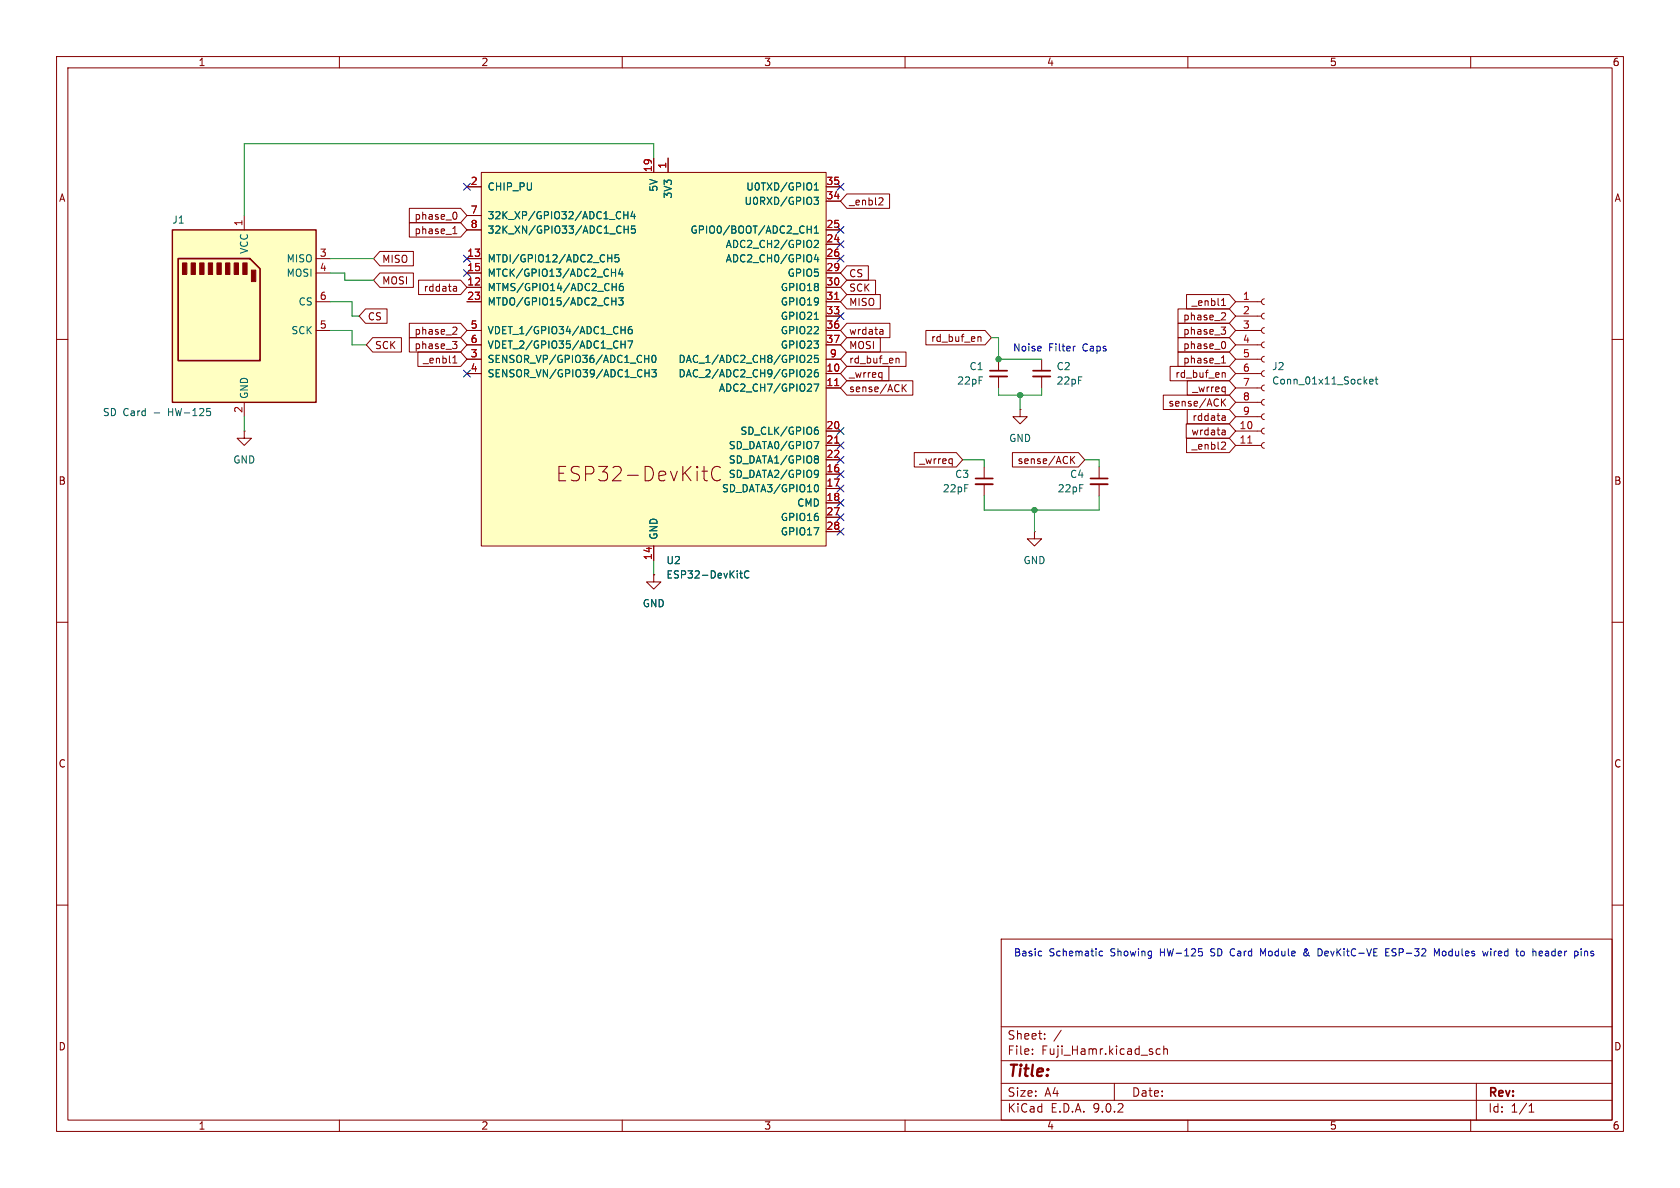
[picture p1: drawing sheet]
(kicad_sch
 (version 20250114)
 (generator "eeschema")
 (generator_version "9.0")
 (paper "A4")
 (lib_symbols
  (symbol "Connector:Conn_01x11_Socket"
   (pin_names
    (offset 1.016) (hide yes)) (exclude_from_sim no) (in_bom yes) (on_board yes)
   (property "Reference" "J" (at 0 15.24 0) (effects (font (size 1.27 1.27))))
   (property "Value" "Conn_01x11_Socket" (at 0 -15.24 0) (effects (font (size 1.27 1.27))))
   (property "Footprint" "" (at 0 0 0) (effects (font (size 1.27 1.27)) (hide yes)))
   (property "Datasheet" "~" (at 0 0 0) (effects (font (size 1.27 1.27)) (hide yes)))
   (property "Description" "Generic connector, single row, 01x11, script generated" (at 0 0 0) (effects (font (size 1.27 1.27)) (hide yes)))
   (property "ki_locked" "" (at 0 0 0) (effects (font (size 1.27 1.27))))
   (symbol "Conn_01x11_Socket_1_1"
    (polyline (pts (xy -1.27 12.7) (xy -0.508 12.7)) (stroke (width 0.1524) (type default)) (fill (type none)))
    (polyline (pts (xy -1.27 10.16) (xy -0.508 10.16)) (stroke (width 0.1524) (type default)) (fill (type none)))
    (polyline (pts (xy -1.27 7.62) (xy -0.508 7.62)) (stroke (width 0.1524) (type default)) (fill (type none)))
    (polyline (pts (xy -1.27 5.08) (xy -0.508 5.08)) (stroke (width 0.1524) (type default)) (fill (type none)))
    (polyline (pts (xy -1.27 2.54) (xy -0.508 2.54)) (stroke (width 0.1524) (type default)) (fill (type none)))
    (polyline (pts (xy -1.27 0) (xy -0.508 0)) (stroke (width 0.1524) (type default)) (fill (type none)))
    (polyline (pts (xy -1.27 -2.54) (xy -0.508 -2.54)) (stroke (width 0.1524) (type default)) (fill (type none)))
    (polyline (pts (xy -1.27 -5.08) (xy -0.508 -5.08)) (stroke (width 0.1524) (type default)) (fill (type none)))
    (polyline (pts (xy -1.27 -7.62) (xy -0.508 -7.62)) (stroke (width 0.1524) (type default)) (fill (type none)))
    (polyline (pts (xy -1.27 -10.16) (xy -0.508 -10.16)) (stroke (width 0.1524) (type default)) (fill (type none)))
    (polyline (pts (xy -1.27 -12.7) (xy -0.508 -12.7)) (stroke (width 0.1524) (type default)) (fill (type none)))
    (arc (start 0 12.192) (mid -0.5058 12.7) (end 0 13.208) (stroke (width 0.1524) (type default)) (fill (type none)))
    (arc (start 0 9.652) (mid -0.5058 10.16) (end 0 10.668) (stroke (width 0.1524) (type default)) (fill (type none)))
    (arc (start 0 7.112) (mid -0.5058 7.62) (end 0 8.128) (stroke (width 0.1524) (type default)) (fill (type none)))
    (arc (start 0 4.572) (mid -0.5058 5.08) (end 0 5.588) (stroke (width 0.1524) (type default)) (fill (type none)))
    (arc (start 0 2.032) (mid -0.5058 2.54) (end 0 3.048) (stroke (width 0.1524) (type default)) (fill (type none)))
    (arc (start 0 -0.508) (mid -0.5058 0) (end 0 0.508) (stroke (width 0.1524) (type default)) (fill (type none)))
    (arc (start 0 -3.048) (mid -0.5058 -2.54) (end 0 -2.032) (stroke (width 0.1524) (type default)) (fill (type none)))
    (arc (start 0 -5.588) (mid -0.5058 -5.08) (end 0 -4.572) (stroke (width 0.1524) (type default)) (fill (type none)))
    (arc (start 0 -8.128) (mid -0.5058 -7.62) (end 0 -7.112) (stroke (width 0.1524) (type default)) (fill (type none)))
    (arc (start 0 -10.668) (mid -0.5058 -10.16) (end 0 -9.652) (stroke (width 0.1524) (type default)) (fill (type none)))
    (arc (start 0 -13.208) (mid -0.5058 -12.7) (end 0 -12.192) (stroke (width 0.1524) (type default)) (fill (type none)))
    (pin passive line (at -5.08 12.7 0) (length 3.81) (name "Pin_1" (effects (font (size 1.27 1.27)))) (number "1" (effects (font (size 1.27 1.27)))))
    (pin passive line (at -5.08 10.16 0) (length 3.81) (name "Pin_2" (effects (font (size 1.27 1.27)))) (number "2" (effects (font (size 1.27 1.27)))))
    (pin passive line (at -5.08 7.62 0) (length 3.81) (name "Pin_3" (effects (font (size 1.27 1.27)))) (number "3" (effects (font (size 1.27 1.27)))))
    (pin passive line (at -5.08 5.08 0) (length 3.81) (name "Pin_4" (effects (font (size 1.27 1.27)))) (number "4" (effects (font (size 1.27 1.27)))))
    (pin passive line (at -5.08 2.54 0) (length 3.81) (name "Pin_5" (effects (font (size 1.27 1.27)))) (number "5" (effects (font (size 1.27 1.27)))))
    (pin passive line (at -5.08 0 0) (length 3.81) (name "Pin_6" (effects (font (size 1.27 1.27)))) (number "6" (effects (font (size 1.27 1.27)))))
    (pin passive line (at -5.08 -2.54 0) (length 3.81) (name "Pin_7" (effects (font (size 1.27 1.27)))) (number "7" (effects (font (size 1.27 1.27)))))
    (pin passive line (at -5.08 -5.08 0) (length 3.81) (name "Pin_8" (effects (font (size 1.27 1.27)))) (number "8" (effects (font (size 1.27 1.27)))))
    (pin passive line (at -5.08 -7.62 0) (length 3.81) (name "Pin_9" (effects (font (size 1.27 1.27)))) (number "9" (effects (font (size 1.27 1.27)))))
    (pin passive line (at -5.08 -10.16 0) (length 3.81) (name "Pin_10" (effects (font (size 1.27 1.27)))) (number "10" (effects (font (size 1.27 1.27)))))
    (pin passive line (at -5.08 -12.7 0) (length 3.81) (name "Pin_11" (effects (font (size 1.27 1.27)))) (number "11" (effects (font (size 1.27 1.27))))))
   (embedded_fonts no))
  (symbol "Connector:HW-125_SD_Card" (exclude_from_sim no) (in_bom yes) (on_board yes)
   (property "Reference" "J" (at -11.938 18.288 0) (effects (font (size 1.27 1.27))))
   (property "Value" "SD Card - HW-125" (at 0 -8.128 0) (effects (font (size 1.27 1.27))))
   (property "Footprint" "" (at 0 0 0) (effects (font (size 1.27 1.27)) (hide yes)))
   (property "Datasheet" "" (at 0 0 0) (effects (font (size 1.27 1.27)) (hide yes)))
   (property "Description" "" (at 0 0 0) (effects (font (size 1.27 1.27)) (hide yes)))
   (symbol "HW-125_SD_Card_0_1"
    (rectangle (start -2.032 9.398) (end -1.27 7.366) (stroke (width 0) (type default)) (fill (type outline)))
    (rectangle (start -0.508 10.668) (end 0.254 8.636) (stroke (width 0) (type default)) (fill (type outline)))
    (rectangle (start 1.016 10.668) (end 1.778 8.636) (stroke (width 0) (type default)) (fill (type outline)))
    (rectangle (start 2.54 10.668) (end 3.302 8.636) (stroke (width 0) (type default)) (fill (type outline)))
    (rectangle (start 4.064 10.668) (end 4.826 8.636) (stroke (width 0) (type default)) (fill (type outline)))
    (rectangle (start 5.588 10.668) (end 6.35 8.636) (stroke (width 0) (type default)) (fill (type outline)))
    (rectangle (start 7.112 10.668) (end 7.874 8.636) (stroke (width 0) (type default)) (fill (type outline)))
    (rectangle (start 8.636 10.668) (end 9.398 8.636) (stroke (width 0) (type default)) (fill (type outline)))
    (rectangle (start 10.16 10.668) (end 10.922 8.636) (stroke (width 0) (type default)) (fill (type outline))))
   (symbol "HW-125_SD_Card_1_1"
    (rectangle (start -12.7 16.51) (end 12.7 -13.97) (stroke (width 0.254) (type default)) (fill (type background)))
    (polyline (pts (xy -1.016 11.43) (xy 11.684 11.43) (xy 11.684 -6.604) (xy -2.794 -6.604) (xy -2.794 9.652) (xy -1.016 11.43)) (stroke (width 0.3) (type default)) (fill (type none)))
    (pin bidirectional line (at -15.24 11.43 0) (length 2.54) (name "MISO" (effects (font (size 1.27 1.27)))) (number "3" (effects (font (size 1.27 1.27)))))
    (pin bidirectional line (at -15.24 8.89 0) (length 2.54) (name "MOSI" (effects (font (size 1.27 1.27)))) (number "4" (effects (font (size 1.27 1.27)))))
    (pin bidirectional line (at -15.24 3.81 0) (length 2.54) (name "CS" (effects (font (size 1.27 1.27)))) (number "6" (effects (font (size 1.27 1.27)))))
    (pin input line (at -15.24 -1.27 0) (length 2.54) (name "SCK" (effects (font (size 1.27 1.27)))) (number "5" (effects (font (size 1.27 1.27)))))
    (pin power_in line (at 0 19.05 270) (length 2.54) (name "VCC" (effects (font (size 1.27 1.27)))) (number "1" (effects (font (size 1.27 1.27)))))
    (pin power_in line (at 0 -16.51 90) (length 2.54) (name "GND" (effects (font (size 1.27 1.27)))) (number "2" (effects (font (size 1.27 1.27))))))
   (embedded_fonts no))
  (symbol "Device:C_Small"
   (pin_numbers (hide yes))
   (pin_names
    (offset 0.254) (hide yes)) (exclude_from_sim no) (in_bom yes) (on_board yes)
   (property "Reference" "C" (at 0.254 1.778 0) (effects (font (size 1.27 1.27)) (justify left)))
   (property "Value" "C_Small" (at 0.254 -2.032 0) (effects (font (size 1.27 1.27)) (justify left)))
   (property "Footprint" "" (at 0 0 0) (effects (font (size 1.27 1.27)) (hide yes)))
   (property "Datasheet" "~" (at 0 0 0) (effects (font (size 1.27 1.27)) (hide yes)))
   (property "Description" "Unpolarized capacitor, small symbol" (at 0 0 0) (effects (font (size 1.27 1.27)) (hide yes)))
   (symbol "C_Small_0_1"
    (polyline (pts (xy -1.524 0.508) (xy 1.524 0.508)) (stroke (width 0.3048) (type default)) (fill (type none)))
    (polyline (pts (xy -1.524 -0.508) (xy 1.524 -0.508)) (stroke (width 0.3302) (type default)) (fill (type none))))
   (symbol "C_Small_1_1"
    (pin passive line (at 0 2.54 270) (length 2.032) (name "~" (effects (font (size 1.27 1.27)))) (number "1" (effects (font (size 1.27 1.27)))))
    (pin passive line (at 0 -2.54 90) (length 2.032) (name "~" (effects (font (size 1.27 1.27)))) (number "2" (effects (font (size 1.27 1.27))))))
   (embedded_fonts no))
  (symbol "PCM_Espressif:ESP32-DevKitC"
   (pin_names
    (offset 1.016)) (exclude_from_sim no) (in_bom yes) (on_board yes)
   (property "Reference" "U" (at -30.48 38.1 0) (effects (font (size 1.27 1.27)) (justify left)))
   (property "Value" "ESP32-DevKitC" (at -30.48 35.56 0) (effects (font (size 1.27 1.27)) (justify left)))
   (property "Footprint" "PCM_Espressif:ESP32-DevKitC" (at 0 -43.18 0) (effects (font (size 1.27 1.27)) (hide yes)))
   (property "Datasheet" "https://docs.espressif.com/projects/esp-idf/zh_CN/latest/esp32/hw-reference/esp32/get-started-devkitc.html" (at 0 -45.72 0) (effects (font (size 1.27 1.27)) (hide yes)))
   (property "Description" "Development Kit" (at 0 0 0) (effects (font (size 1.27 1.27)) (hide yes)))
   (symbol "ESP32-DevKitC_0_0"
    (text "ESP32-DevKitC" (at -2.54 -20.32 0) (effects (font (size 2.54 2.54))))
    (pin power_in line (at 0 35.56 270) (length 2.54) (name "5V" (effects (font (size 1.27 1.27)))) (number "19" (effects (font (size 1.27 1.27)))))
    (pin power_in line (at 0 -35.56 90) (length 2.54) (name "GND" (effects (font (size 1.27 1.27)))) (number "14" (effects (font (size 1.27 1.27))))))
   (symbol "ESP32-DevKitC_0_1"
    (rectangle (start -30.48 33.02) (end 30.48 -33.02) (stroke (width 0) (type default)) (fill (type background))))
   (symbol "ESP32-DevKitC_1_1"
    (pin input line (at -33.02 30.48 0) (length 2.54) (name "CHIP_PU" (effects (font (size 1.27 1.27)))) (number "2" (effects (font (size 1.27 1.27)))))
    (pin bidirectional line (at -33.02 25.4 0) (length 2.54) (name "32K_XP/GPIO32/ADC1_CH4" (effects (font (size 1.27 1.27)))) (number "7" (effects (font (size 1.27 1.27)))))
    (pin bidirectional line (at -33.02 22.86 0) (length 2.54) (name "32K_XN/GPIO33/ADC1_CH5" (effects (font (size 1.27 1.27)))) (number "8" (effects (font (size 1.27 1.27)))))
    (pin bidirectional line (at -33.02 17.78 0) (length 2.54) (name "MTDI/GPIO12/ADC2_CH5" (effects (font (size 1.27 1.27)))) (number "13" (effects (font (size 1.27 1.27)))))
    (pin bidirectional line (at -33.02 15.24 0) (length 2.54) (name "MTCK/GPIO13/ADC2_CH4" (effects (font (size 1.27 1.27)))) (number "15" (effects (font (size 1.27 1.27)))))
    (pin bidirectional line (at -33.02 12.7 0) (length 2.54) (name "MTMS/GPIO14/ADC2_CH6" (effects (font (size 1.27 1.27)))) (number "12" (effects (font (size 1.27 1.27)))))
    (pin bidirectional line (at -33.02 10.16 0) (length 2.54) (name "MTDO/GPIO15/ADC2_CH3" (effects (font (size 1.27 1.27)))) (number "23" (effects (font (size 1.27 1.27)))))
    (pin input line (at -33.02 5.08 0) (length 2.54) (name "VDET_1/GPIO34/ADC1_CH6" (effects (font (size 1.27 1.27)))) (number "5" (effects (font (size 1.27 1.27)))))
    (pin input line (at -33.02 2.54 0) (length 2.54) (name "VDET_2/GPIO35/ADC1_CH7" (effects (font (size 1.27 1.27)))) (number "6" (effects (font (size 1.27 1.27)))))
    (pin input line (at -33.02 0 0) (length 2.54) (name "SENSOR_VP/GPIO36/ADC1_CH0" (effects (font (size 1.27 1.27)))) (number "3" (effects (font (size 1.27 1.27)))))
    (pin input line (at -33.02 -2.54 0) (length 2.54) (name "SENSOR_VN/GPIO39/ADC1_CH3" (effects (font (size 1.27 1.27)))) (number "4" (effects (font (size 1.27 1.27)))))
    (pin passive line (at 0 -35.56 90) (length 2.54) (hide yes) (name "GND" (effects (font (size 1.27 1.27)))) (number "32" (effects (font (size 1.27 1.27)))))
    (pin passive line (at 0 -35.56 90) (length 2.54) (hide yes) (name "GND" (effects (font (size 1.27 1.27)))) (number "38" (effects (font (size 1.27 1.27)))))
    (pin power_in line (at 2.54 35.56 270) (length 2.54) (name "3V3" (effects (font (size 1.27 1.27)))) (number "1" (effects (font (size 1.27 1.27)))))
    (pin bidirectional line (at 33.02 30.48 180) (length 2.54) (name "U0TXD/GPIO1" (effects (font (size 1.27 1.27)))) (number "35" (effects (font (size 1.27 1.27)))))
    (pin bidirectional line (at 33.02 27.94 180) (length 2.54) (name "U0RXD/GPIO3" (effects (font (size 1.27 1.27)))) (number "34" (effects (font (size 1.27 1.27)))))
    (pin bidirectional line (at 33.02 22.86 180) (length 2.54) (name "GPIO0/BOOT/ADC2_CH1" (effects (font (size 1.27 1.27)))) (number "25" (effects (font (size 1.27 1.27)))))
    (pin bidirectional line (at 33.02 20.32 180) (length 2.54) (name "ADC2_CH2/GPIO2" (effects (font (size 1.27 1.27)))) (number "24" (effects (font (size 1.27 1.27)))))
    (pin bidirectional line (at 33.02 17.78 180) (length 2.54) (name "ADC2_CH0/GPIO4" (effects (font (size 1.27 1.27)))) (number "26" (effects (font (size 1.27 1.27)))))
    (pin bidirectional line (at 33.02 15.24 180) (length 2.54) (name "GPIO5" (effects (font (size 1.27 1.27)))) (number "29" (effects (font (size 1.27 1.27)))))
    (pin bidirectional line (at 33.02 12.7 180) (length 2.54) (name "GPIO18" (effects (font (size 1.27 1.27)))) (number "30" (effects (font (size 1.27 1.27)))))
    (pin bidirectional line (at 33.02 10.16 180) (length 2.54) (name "GPIO19" (effects (font (size 1.27 1.27)))) (number "31" (effects (font (size 1.27 1.27)))))
    (pin bidirectional line (at 33.02 7.62 180) (length 2.54) (name "GPIO21" (effects (font (size 1.27 1.27)))) (number "33" (effects (font (size 1.27 1.27)))))
    (pin bidirectional line (at 33.02 5.08 180) (length 2.54) (name "GPIO22" (effects (font (size 1.27 1.27)))) (number "36" (effects (font (size 1.27 1.27)))))
    (pin bidirectional line (at 33.02 2.54 180) (length 2.54) (name "GPIO23" (effects (font (size 1.27 1.27)))) (number "37" (effects (font (size 1.27 1.27)))))
    (pin bidirectional line (at 33.02 0 180) (length 2.54) (name "DAC_1/ADC2_CH8/GPIO25" (effects (font (size 1.27 1.27)))) (number "9" (effects (font (size 1.27 1.27)))))
    (pin bidirectional line (at 33.02 -2.54 180) (length 2.54) (name "DAC_2/ADC2_CH9/GPIO26" (effects (font (size 1.27 1.27)))) (number "10" (effects (font (size 1.27 1.27)))))
    (pin bidirectional line (at 33.02 -5.08 180) (length 2.54) (name "ADC2_CH7/GPIO27" (effects (font (size 1.27 1.27)))) (number "11" (effects (font (size 1.27 1.27)))))
    (pin bidirectional line (at 33.02 -12.7 180) (length 2.54) (name "SD_CLK/GPIO6" (effects (font (size 1.27 1.27)))) (number "20" (effects (font (size 1.27 1.27)))))
    (pin bidirectional line (at 33.02 -15.24 180) (length 2.54) (name "SD_DATA0/GPIO7" (effects (font (size 1.27 1.27)))) (number "21" (effects (font (size 1.27 1.27)))))
    (pin bidirectional line (at 33.02 -17.78 180) (length 2.54) (name "SD_DATA1/GPIO8" (effects (font (size 1.27 1.27)))) (number "22" (effects (font (size 1.27 1.27)))))
    (pin bidirectional line (at 33.02 -20.32 180) (length 2.54) (name "SD_DATA2/GPIO9" (effects (font (size 1.27 1.27)))) (number "16" (effects (font (size 1.27 1.27)))))
    (pin bidirectional line (at 33.02 -22.86 180) (length 2.54) (name "SD_DATA3/GPIO10" (effects (font (size 1.27 1.27)))) (number "17" (effects (font (size 1.27 1.27)))))
    (pin bidirectional line (at 33.02 -25.4 180) (length 2.54) (name "CMD" (effects (font (size 1.27 1.27)))) (number "18" (effects (font (size 1.27 1.27)))))
    (pin bidirectional line (at 33.02 -27.94 180) (length 2.54) (name "GPIO16" (effects (font (size 1.27 1.27)))) (number "27" (effects (font (size 1.27 1.27)))))
    (pin bidirectional line (at 33.02 -30.48 180) (length 2.54) (name "GPIO17" (effects (font (size 1.27 1.27)))) (number "28" (effects (font (size 1.27 1.27))))))
   (embedded_fonts no))
  (symbol "power:GND"
   (power)
   (pin_numbers (hide yes))
   (pin_names
    (offset 0) (hide yes)) (exclude_from_sim no) (in_bom yes) (on_board yes)
   (property "Reference" "#PWR" (at 0 -6.35 0) (effects (font (size 1.27 1.27)) (hide yes)))
   (property "Value" "GND" (at 0 -3.81 0) (effects (font (size 1.27 1.27))))
   (property "Footprint" "" (at 0 0 0) (effects (font (size 1.27 1.27)) (hide yes)))
   (property "Datasheet" "" (at 0 0 0) (effects (font (size 1.27 1.27)) (hide yes)))
   (property "Description" "Power symbol creates a global label with name \"GND\" , ground" (at 0 0 0) (effects (font (size 1.27 1.27)) (hide yes)))
   (symbol "GND_0_1"
    (polyline (pts (xy 0 0) (xy 0 -1.27) (xy 1.27 -1.27) (xy 0 -2.54) (xy -1.27 -1.27) (xy 0 -1.27)) (stroke (width 0) (type default)) (fill (type none))))
   (symbol "GND_1_1"
    (pin power_in line (at 0 0 270) (length 0) (name "~" (effects (font (size 1.27 1.27)))) (number "1" (effects (font (size 1.27 1.27))))))
   (embedded_fonts no)))
 (text "Noise Filter Caps"
  (exclude_from_sim no)
  (at 187.452 61.722 0)
  (effects (font (size 1.27 1.27))))
 (text "Basic Schematic Showing HW-125 SD Card Module & DevKitC-VE ESP-32 Modules wired to header pins"
  (exclude_from_sim no)
  (at 230.632 168.656 0)
  (effects (font (size 1.27 1.27))))
 (junction
  (at 176.53 63.5)
  (diameter 0)
  (color 0 0 0 0))
 (junction
  (at 180.34 69.85)
  (diameter 0)
  (color 0 0 0 0))
 (junction
  (at 182.88 90.17)
  (diameter 0)
  (color 0 0 0 0))
 (no_connect
  (at 148.59 55.88))
 (no_connect
  (at 148.59 81.28))
 (no_connect
  (at 148.59 33.02))
 (no_connect
  (at 148.59 43.18))
 (no_connect
  (at 82.55 45.72))
 (no_connect
  (at 148.59 78.74))
 (no_connect
  (at 82.55 48.26))
 (no_connect
  (at 148.59 45.72))
 (no_connect
  (at 148.59 76.2))
 (no_connect
  (at 148.59 93.98))
 (no_connect
  (at 148.59 88.9))
 (no_connect
  (at 148.59 86.36))
 (no_connect
  (at 148.59 40.64))
 (no_connect
  (at 148.59 83.82))
 (no_connect
  (at 82.55 66.04))
 (no_connect
  (at 148.59 91.44))
 (no_connect
  (at 82.55 33.02))
 (wire
  (pts (xy 62.23 55.88) (xy 62.23 53.34))
  (stroke (width 0) (type default)))
 (wire
  (pts (xy 115.57 99.06) (xy 115.57 101.6))
  (stroke (width 0) (type default)))
 (wire
  (pts (xy 180.34 69.85) (xy 184.15 69.85))
  (stroke (width 0) (type default)))
 (wire
  (pts (xy 60.96 48.26) (xy 60.96 49.53))
  (stroke (width 0) (type default)))
 (wire
  (pts (xy 43.18 25.4) (xy 115.57 25.4))
  (stroke (width 0) (type default)))
 (wire
  (pts (xy 180.34 69.85) (xy 180.34 72.39))
  (stroke (width 0) (type default)))
 (wire
  (pts (xy 62.23 53.34) (xy 58.42 53.34))
  (stroke (width 0) (type default)))
 (wire
  (pts (xy 58.42 48.26) (xy 60.96 48.26))
  (stroke (width 0) (type default)))
 (wire
  (pts (xy 173.99 81.28) (xy 173.99 82.55))
  (stroke (width 0) (type default)))
 (wire
  (pts (xy 176.53 68.58) (xy 176.53 69.85))
  (stroke (width 0) (type default)))
 (wire
  (pts (xy 173.99 87.63) (xy 173.99 90.17))
  (stroke (width 0) (type default)))
 (wire
  (pts (xy 43.18 25.4) (xy 43.18 38.1))
  (stroke (width 0) (type default)))
 (wire
  (pts (xy 176.53 59.69) (xy 176.53 63.5))
  (stroke (width 0) (type default)))
 (wire
  (pts (xy 60.96 49.53) (xy 66.04 49.53))
  (stroke (width 0) (type default)))
 (wire
  (pts (xy 182.88 90.17) (xy 194.31 90.17))
  (stroke (width 0) (type default)))
 (wire
  (pts (xy 194.31 90.17) (xy 194.31 87.63))
  (stroke (width 0) (type default)))
 (wire
  (pts (xy 176.53 69.85) (xy 180.34 69.85))
  (stroke (width 0) (type default)))
 (wire
  (pts (xy 62.23 60.96) (xy 64.77 60.96))
  (stroke (width 0) (type default)))
 (wire
  (pts (xy 62.23 58.42) (xy 62.23 60.96))
  (stroke (width 0) (type default)))
 (wire
  (pts (xy 62.23 55.88) (xy 63.5 55.88))
  (stroke (width 0) (type default)))
 (wire
  (pts (xy 175.26 59.69) (xy 176.53 59.69))
  (stroke (width 0) (type default)))
 (wire
  (pts (xy 184.15 69.85) (xy 184.15 68.58))
  (stroke (width 0) (type default)))
 (wire
  (pts (xy 176.53 63.5) (xy 184.15 63.5))
  (stroke (width 0) (type default)))
 (wire
  (pts (xy 191.77 81.28) (xy 194.31 81.28))
  (stroke (width 0) (type default)))
 (wire
  (pts (xy 43.18 73.66) (xy 43.18 76.2))
  (stroke (width 0) (type default)))
 (wire
  (pts (xy 58.42 58.42) (xy 62.23 58.42))
  (stroke (width 0) (type default)))
 (wire
  (pts (xy 170.18 81.28) (xy 173.99 81.28))
  (stroke (width 0) (type default)))
 (wire
  (pts (xy 194.31 81.28) (xy 194.31 82.55))
  (stroke (width 0) (type default)))
 (wire
  (pts (xy 58.42 45.72) (xy 66.04 45.72))
  (stroke (width 0) (type default)))
 (wire
  (pts (xy 182.88 90.17) (xy 182.88 93.98))
  (stroke (width 0) (type default)))
 (wire
  (pts (xy 173.99 90.17) (xy 182.88 90.17))
  (stroke (width 0) (type default)))
 (wire
  (pts (xy 115.57 25.4) (xy 115.57 27.94))
  (stroke (width 0) (type default)))
 (global_label "rd_buf_en"
  (shape input)
  (at 218.44 66.04 180)
  (fields_autoplaced yes)
  (effects (font (size 1.27 1.27)) (justify right))
  (property "Intersheetrefs" "${INTERSHEET_REFS}" (at 206.3231 66.04 0) (effects (font (size 1.27 1.27)) (justify right) (hide yes))))
 (global_label "_enbl2"
  (shape input)
  (at 218.44 78.74 180)
  (fields_autoplaced yes)
  (effects (font (size 1.27 1.27)) (justify right))
  (property "Intersheetrefs" "${INTERSHEET_REFS}" (at 209.2259 78.74 0) (effects (font (size 1.27 1.27)) (justify right) (hide yes))))
 (global_label "phase_1"
  (shape input)
  (at 82.55 40.64 180)
  (fields_autoplaced yes)
  (effects (font (size 1.27 1.27)) (justify right))
  (property "Intersheetrefs" "${INTERSHEET_REFS}" (at 71.824 40.64 0) (effects (font (size 1.27 1.27)) (justify right) (hide yes))))
 (global_label "MOSI"
  (shape input)
  (at 148.59 60.96 0)
  (fields_autoplaced yes)
  (effects (font (size 1.27 1.27)) (justify left))
  (property "Intersheetrefs" "${INTERSHEET_REFS}" (at 156.1714 60.96 0) (effects (font (size 1.27 1.27)) (justify left) (hide yes))))
 (global_label "_enbl1"
  (shape input)
  (at 82.55 63.5 180)
  (fields_autoplaced yes)
  (effects (font (size 1.27 1.27)) (justify right))
  (property "Intersheetrefs" "${INTERSHEET_REFS}" (at 73.3359 63.5 0) (effects (font (size 1.27 1.27)) (justify right) (hide yes))))
 (global_label "phase_2"
  (shape input)
  (at 218.44 55.88 180)
  (fields_autoplaced yes)
  (effects (font (size 1.27 1.27)) (justify right))
  (property "Intersheetrefs" "${INTERSHEET_REFS}" (at 207.714 55.88 0) (effects (font (size 1.27 1.27)) (justify right) (hide yes))))
 (global_label "rddata"
  (shape input)
  (at 218.44 73.66 180)
  (fields_autoplaced yes)
  (effects (font (size 1.27 1.27)) (justify right))
  (property "Intersheetrefs" "${INTERSHEET_REFS}" (at 209.3469 73.66 0) (effects (font (size 1.27 1.27)) (justify right) (hide yes))))
 (global_label "phase_1"
  (shape input)
  (at 218.44 63.5 180)
  (fields_autoplaced yes)
  (effects (font (size 1.27 1.27)) (justify right))
  (property "Intersheetrefs" "${INTERSHEET_REFS}" (at 207.714 63.5 0) (effects (font (size 1.27 1.27)) (justify right) (hide yes))))
 (global_label "MISO"
  (shape input)
  (at 148.59 53.34 0)
  (fields_autoplaced yes)
  (effects (font (size 1.27 1.27)) (justify left))
  (property "Intersheetrefs" "${INTERSHEET_REFS}" (at 156.1714 53.34 0) (effects (font (size 1.27 1.27)) (justify left) (hide yes))))
 (global_label "_wrreq"
  (shape input)
  (at 170.18 81.28 180)
  (fields_autoplaced yes)
  (effects (font (size 1.27 1.27)) (justify right))
  (property "Intersheetrefs" "${INTERSHEET_REFS}" (at 161.0867 81.28 0) (effects (font (size 1.27 1.27)) (justify right) (hide yes))))
 (global_label "SCK"
  (shape input)
  (at 148.59 50.8 0)
  (fields_autoplaced yes)
  (effects (font (size 1.27 1.27)) (justify left))
  (property "Intersheetrefs" "${INTERSHEET_REFS}" (at 155.3247 50.8 0) (effects (font (size 1.27 1.27)) (justify left) (hide yes))))
 (global_label "SCK"
  (shape input)
  (at 64.77 60.96 0)
  (fields_autoplaced yes)
  (effects (font (size 1.27 1.27)) (justify left))
  (property "Intersheetrefs" "${INTERSHEET_REFS}" (at 71.5047 60.96 0) (effects (font (size 1.27 1.27)) (justify left) (hide yes))))
 (global_label "CS"
  (shape input)
  (at 148.59 48.26 0)
  (fields_autoplaced yes)
  (effects (font (size 1.27 1.27)) (justify left))
  (property "Intersheetrefs" "${INTERSHEET_REFS}" (at 154.0547 48.26 0) (effects (font (size 1.27 1.27)) (justify left) (hide yes))))
 (global_label "_wrreq"
  (shape input)
  (at 148.59 66.04 0)
  (fields_autoplaced yes)
  (effects (font (size 1.27 1.27)) (justify left))
  (property "Intersheetrefs" "${INTERSHEET_REFS}" (at 157.6833 66.04 0) (effects (font (size 1.27 1.27)) (justify left) (hide yes))))
 (global_label "rd_buf_en"
  (shape input)
  (at 175.26 59.69 180)
  (fields_autoplaced yes)
  (effects (font (size 1.27 1.27)) (justify right))
  (property "Intersheetrefs" "${INTERSHEET_REFS}" (at 163.1431 59.69 0) (effects (font (size 1.27 1.27)) (justify right) (hide yes))))
 (global_label "rd_buf_en"
  (shape input)
  (at 148.59 63.5 0)
  (fields_autoplaced yes)
  (effects (font (size 1.27 1.27)) (justify left))
  (property "Intersheetrefs" "${INTERSHEET_REFS}" (at 160.7069 63.5 0) (effects (font (size 1.27 1.27)) (justify left) (hide yes))))
 (global_label "wrdata"
  (shape input)
  (at 218.44 76.2 180)
  (fields_autoplaced yes)
  (effects (font (size 1.27 1.27)) (justify right))
  (property "Intersheetrefs" "${INTERSHEET_REFS}" (at 209.1654 76.2 0) (effects (font (size 1.27 1.27)) (justify right) (hide yes))))
 (global_label "sense{slash}ACK"
  (shape input)
  (at 218.44 71.12 180)
  (fields_autoplaced yes)
  (effects (font (size 1.27 1.27)) (justify right))
  (property "Intersheetrefs" "${INTERSHEET_REFS}" (at 205.1133 71.12 0) (effects (font (size 1.27 1.27)) (justify right) (hide yes))))
 (global_label "phase_0"
  (shape input)
  (at 218.44 60.96 180)
  (fields_autoplaced yes)
  (effects (font (size 1.27 1.27)) (justify right))
  (property "Intersheetrefs" "${INTERSHEET_REFS}" (at 207.714 60.96 0) (effects (font (size 1.27 1.27)) (justify right) (hide yes))))
 (global_label "MISO"
  (shape input)
  (at 66.04 45.72 0)
  (fields_autoplaced yes)
  (effects (font (size 1.27 1.27)) (justify left))
  (property "Intersheetrefs" "${INTERSHEET_REFS}" (at 73.6214 45.72 0) (effects (font (size 1.27 1.27)) (justify left) (hide yes))))
 (global_label "wrdata"
  (shape input)
  (at 148.59 58.42 0)
  (fields_autoplaced yes)
  (effects (font (size 1.27 1.27)) (justify left))
  (property "Intersheetrefs" "${INTERSHEET_REFS}" (at 157.8646 58.42 0) (effects (font (size 1.27 1.27)) (justify left) (hide yes))))
 (global_label "CS"
  (shape input)
  (at 63.5 55.88 0)
  (fields_autoplaced yes)
  (effects (font (size 1.27 1.27)) (justify left))
  (property "Intersheetrefs" "${INTERSHEET_REFS}" (at 68.9647 55.88 0) (effects (font (size 1.27 1.27)) (justify left) (hide yes))))
 (global_label "phase_0"
  (shape input)
  (at 82.55 38.1 180)
  (fields_autoplaced yes)
  (effects (font (size 1.27 1.27)) (justify right))
  (property "Intersheetrefs" "${INTERSHEET_REFS}" (at 71.824 38.1 0) (effects (font (size 1.27 1.27)) (justify right) (hide yes))))
 (global_label "_enbl1"
  (shape input)
  (at 218.44 53.34 180)
  (fields_autoplaced yes)
  (effects (font (size 1.27 1.27)) (justify right))
  (property "Intersheetrefs" "${INTERSHEET_REFS}" (at 209.2259 53.34 0) (effects (font (size 1.27 1.27)) (justify right) (hide yes))))
 (global_label "rddata"
  (shape input)
  (at 82.55 50.8 180)
  (fields_autoplaced yes)
  (effects (font (size 1.27 1.27)) (justify right))
  (property "Intersheetrefs" "${INTERSHEET_REFS}" (at 73.4569 50.8 0) (effects (font (size 1.27 1.27)) (justify right) (hide yes))))
 (global_label "MOSI"
  (shape input)
  (at 66.04 49.53 0)
  (fields_autoplaced yes)
  (effects (font (size 1.27 1.27)) (justify left))
  (property "Intersheetrefs" "${INTERSHEET_REFS}" (at 73.6214 49.53 0) (effects (font (size 1.27 1.27)) (justify left) (hide yes))))
 (global_label "phase_2"
  (shape input)
  (at 82.55 58.42 180)
  (fields_autoplaced yes)
  (effects (font (size 1.27 1.27)) (justify right))
  (property "Intersheetrefs" "${INTERSHEET_REFS}" (at 71.824 58.42 0) (effects (font (size 1.27 1.27)) (justify right) (hide yes))))
 (global_label "sense{slash}ACK"
  (shape input)
  (at 148.59 68.58 0)
  (fields_autoplaced yes)
  (effects (font (size 1.27 1.27)) (justify left))
  (property "Intersheetrefs" "${INTERSHEET_REFS}" (at 161.9167 68.58 0) (effects (font (size 1.27 1.27)) (justify left) (hide yes))))
 (global_label "phase_3"
  (shape input)
  (at 82.55 60.96 180)
  (fields_autoplaced yes)
  (effects (font (size 1.27 1.27)) (justify right))
  (property "Intersheetrefs" "${INTERSHEET_REFS}" (at 71.824 60.96 0) (effects (font (size 1.27 1.27)) (justify right) (hide yes))))
 (global_label "_wrreq"
  (shape input)
  (at 218.44 68.58 180)
  (fields_autoplaced yes)
  (effects (font (size 1.27 1.27)) (justify right))
  (property "Intersheetrefs" "${INTERSHEET_REFS}" (at 209.3467 68.58 0) (effects (font (size 1.27 1.27)) (justify right) (hide yes))))
 (global_label "_enbl2"
  (shape input)
  (at 148.59 35.56 0)
  (fields_autoplaced yes)
  (effects (font (size 1.27 1.27)) (justify left))
  (property "Intersheetrefs" "${INTERSHEET_REFS}" (at 157.8041 35.56 0) (effects (font (size 1.27 1.27)) (justify left) (hide yes))))
 (global_label "phase_3"
  (shape input)
  (at 218.44 58.42 180)
  (fields_autoplaced yes)
  (effects (font (size 1.27 1.27)) (justify right))
  (property "Intersheetrefs" "${INTERSHEET_REFS}" (at 207.714 58.42 0) (effects (font (size 1.27 1.27)) (justify right) (hide yes))))
 (global_label "sense{slash}ACK"
  (shape input)
  (at 191.77 81.28 180)
  (fields_autoplaced yes)
  (effects (font (size 1.27 1.27)) (justify right))
  (property "Intersheetrefs" "${INTERSHEET_REFS}" (at 178.4433 81.28 0) (effects (font (size 1.27 1.27)) (justify right) (hide yes))))
 (symbol
  (lib_id "power:GND")
  (at 180.34 72.39 0)
  (mirror y)
  (unit 1)
  (exclude_from_sim no)
  (in_bom yes)
  (on_board yes)
  (dnp no)
  (property "Reference" "#PWR03" (at 180.34 78.74 0) (effects (font (size 1.27 1.27)) (hide yes)))
  (property "Value" "GND" (at 180.34 77.47 0) (effects (font (size 1.27 1.27))))
  (property "Footprint" "" (at 180.34 72.39 0) (effects (font (size 1.27 1.27)) (hide yes)))
  (property "Datasheet" "" (at 180.34 72.39 0) (effects (font (size 1.27 1.27)) (hide yes)))
  (property "Description" "Power symbol creates a global label with name \"GND\" , ground" (at 180.34 72.39 0) (effects (font (size 1.27 1.27)) (hide yes)))
  (pin "1"))
 (symbol
  (lib_id "Connector:Conn_01x11_Socket")
  (at 223.52 66.04 0)
  (unit 1)
  (exclude_from_sim no)
  (in_bom yes)
  (on_board yes)
  (dnp no)
  (property "Reference" "J2" (at 224.79 64.7699 0) (effects (font (size 1.27 1.27)) (justify left)))
  (property "Value" "Conn_01x11_Socket" (at 224.79 67.3099 0) (effects (font (size 1.27 1.27)) (justify left)))
  (property "Footprint" "" (at 223.52 66.04 0) (effects (font (size 1.27 1.27)) (hide yes)))
  (property "Datasheet" "~" (at 223.52 66.04 0) (effects (font (size 1.27 1.27)) (hide yes)))
  (property "Description" "Generic connector, single row, 01x11, script generated" (at 223.52 66.04 0) (effects (font (size 1.27 1.27)) (hide yes)))
  (pin "6")
  (pin "7")
  (pin "3")
  (pin "5")
  (pin "9")
  (pin "1")
  (pin "11")
  (pin "8")
  (pin "2")
  (pin "4")
  (pin "10"))
 (symbol
  (lib_id "Device:C_Small")
  (at 173.99 85.09 0)
  (mirror y)
  (unit 1)
  (exclude_from_sim no)
  (in_bom yes)
  (on_board yes)
  (dnp no)
  (property "Reference" "C3" (at 171.45 83.8262 0) (effects (font (size 1.27 1.27)) (justify left)))
  (property "Value" "22pF" (at 171.45 86.3662 0) (effects (font (size 1.27 1.27)) (justify left)))
  (property "Footprint" "" (at 173.99 85.09 0) (effects (font (size 1.27 1.27)) (hide yes)))
  (property "Datasheet" "~" (at 173.99 85.09 0) (effects (font (size 1.27 1.27)) (hide yes)))
  (property "Description" "Unpolarized capacitor, small symbol" (at 173.99 85.09 0) (effects (font (size 1.27 1.27)) (hide yes)))
  (pin "2")
  (pin "1"))
 (symbol
  (lib_id "power:GND")
  (at 182.88 93.98 0)
  (unit 1)
  (exclude_from_sim no)
  (in_bom yes)
  (on_board yes)
  (dnp no)
  (property "Reference" "#PWR04" (at 182.88 100.33 0) (effects (font (size 1.27 1.27)) (hide yes)))
  (property "Value" "GND" (at 182.88 99.06 0) (effects (font (size 1.27 1.27))))
  (property "Footprint" "" (at 182.88 93.98 0) (effects (font (size 1.27 1.27)) (hide yes)))
  (property "Datasheet" "" (at 182.88 93.98 0) (effects (font (size 1.27 1.27)) (hide yes)))
  (property "Description" "Power symbol creates a global label with name \"GND\" , ground" (at 182.88 93.98 0) (effects (font (size 1.27 1.27)) (hide yes)))
  (pin "1"))
 (symbol
  (lib_id "power:GND")
  (at 43.18 76.2 0)
  (mirror y)
  (unit 1)
  (exclude_from_sim no)
  (in_bom yes)
  (on_board yes)
  (dnp no)
  (property "Reference" "#PWR01" (at 43.18 82.55 0) (effects (font (size 1.27 1.27)) (hide yes)))
  (property "Value" "GND" (at 43.18 81.28 0) (effects (font (size 1.27 1.27))))
  (property "Footprint" "" (at 43.18 76.2 0) (effects (font (size 1.27 1.27)) (hide yes)))
  (property "Datasheet" "" (at 43.18 76.2 0) (effects (font (size 1.27 1.27)) (hide yes)))
  (property "Description" "Power symbol creates a global label with name \"GND\" , ground" (at 43.18 76.2 0) (effects (font (size 1.27 1.27)) (hide yes)))
  (pin "1"))
 (symbol
  (lib_id "Device:C_Small")
  (at 184.15 66.04 0)
  (unit 1)
  (exclude_from_sim no)
  (in_bom yes)
  (on_board yes)
  (dnp no)
  (fields_autoplaced yes)
  (property "Reference" "C2" (at 186.69 64.7762 0) (effects (font (size 1.27 1.27)) (justify left)))
  (property "Value" "22pF" (at 186.69 67.3162 0) (effects (font (size 1.27 1.27)) (justify left)))
  (property "Footprint" "" (at 184.15 66.04 0) (effects (font (size 1.27 1.27)) (hide yes)))
  (property "Datasheet" "~" (at 184.15 66.04 0) (effects (font (size 1.27 1.27)) (hide yes)))
  (property "Description" "Unpolarized capacitor, small symbol" (at 184.15 66.04 0) (effects (font (size 1.27 1.27)) (hide yes)))
  (pin "2")
  (pin "1"))
 (symbol
  (lib_id "PCM_Espressif:ESP32-DevKitC")
  (at 115.57 63.5 0)
  (unit 1)
  (exclude_from_sim no)
  (in_bom yes)
  (on_board yes)
  (dnp no)
  (fields_autoplaced yes)
  (property "Reference" "U2" (at 117.7133 99.06 0) (effects (font (size 1.27 1.27)) (justify left)))
  (property "Value" "ESP32-DevKitC" (at 117.7133 101.6 0) (effects (font (size 1.27 1.27)) (justify left)))
  (property "Footprint" "PCM_Espressif:ESP32-DevKitC" (at 115.57 106.68 0) (effects (font (size 1.27 1.27)) (hide yes)))
  (property "Datasheet" "https://docs.espressif.com/projects/esp-idf/zh_CN/latest/esp32/hw-reference/esp32/get-started-devkitc.html" (at 115.57 109.22 0) (effects (font (size 1.27 1.27)) (hide yes)))
  (property "Description" "Development Kit" (at 115.57 63.5 0) (effects (font (size 1.27 1.27)) (hide yes)))
  (pin "16")
  (pin "17")
  (pin "18")
  (pin "27")
  (pin "28")
  (pin "23")
  (pin "5")
  (pin "6")
  (pin "3")
  (pin "4")
  (pin "32")
  (pin "38")
  (pin "1")
  (pin "35")
  (pin "34")
  (pin "25")
  (pin "24")
  (pin "26")
  (pin "29")
  (pin "30")
  (pin "31")
  (pin "33")
  (pin "36")
  (pin "37")
  (pin "9")
  (pin "10")
  (pin "11")
  (pin "20")
  (pin "21")
  (pin "22")
  (pin "8")
  (pin "14")
  (pin "13")
  (pin "2")
  (pin "7")
  (pin "19")
  (pin "12")
  (pin "15"))
 (symbol
  (lib_id "Connector:HW-125_SD_Card")
  (at 43.18 57.15 0)
  (mirror y)
  (unit 1)
  (exclude_from_sim no)
  (in_bom yes)
  (on_board yes)
  (dnp no)
  (property "Reference" "J1" (at 32.766 38.862 0) (effects (font (size 1.27 1.27)) (justify left)))
  (property "Value" "SD Card - HW-125" (at 37.592 72.898 0) (effects (font (size 1.27 1.27)) (justify left)))
  (property "Footprint" "" (at 43.18 57.15 0) (effects (font (size 1.27 1.27)) (hide yes)))
  (property "Datasheet" "" (at 43.18 57.15 0) (effects (font (size 1.27 1.27)) (hide yes)))
  (property "Description" "" (at 43.18 57.15 0) (effects (font (size 1.27 1.27)) (hide yes)))
  (pin "5")
  (pin "6")
  (pin "2")
  (pin "1")
  (pin "4")
  (pin "3"))
 (symbol
  (lib_id "Device:C_Small")
  (at 176.53 66.04 0)
  (mirror y)
  (unit 1)
  (exclude_from_sim no)
  (in_bom yes)
  (on_board yes)
  (dnp no)
  (property "Reference" "C1" (at 173.99 64.7762 0) (effects (font (size 1.27 1.27)) (justify left)))
  (property "Value" "22pF" (at 173.99 67.3162 0) (effects (font (size 1.27 1.27)) (justify left)))
  (property "Footprint" "" (at 176.53 66.04 0) (effects (font (size 1.27 1.27)) (hide yes)))
  (property "Datasheet" "~" (at 176.53 66.04 0) (effects (font (size 1.27 1.27)) (hide yes)))
  (property "Description" "Unpolarized capacitor, small symbol" (at 176.53 66.04 0) (effects (font (size 1.27 1.27)) (hide yes)))
  (pin "2")
  (pin "1"))
 (symbol
  (lib_id "Device:C_Small")
  (at 194.31 85.09 0)
  (mirror y)
  (unit 1)
  (exclude_from_sim no)
  (in_bom yes)
  (on_board yes)
  (dnp no)
  (property "Reference" "C4" (at 191.77 83.8262 0) (effects (font (size 1.27 1.27)) (justify left)))
  (property "Value" "22pF" (at 191.77 86.3662 0) (effects (font (size 1.27 1.27)) (justify left)))
  (property "Footprint" "" (at 194.31 85.09 0) (effects (font (size 1.27 1.27)) (hide yes)))
  (property "Datasheet" "~" (at 194.31 85.09 0) (effects (font (size 1.27 1.27)) (hide yes)))
  (property "Description" "Unpolarized capacitor, small symbol" (at 194.31 85.09 0) (effects (font (size 1.27 1.27)) (hide yes)))
  (pin "2")
  (pin "1"))
 (symbol
  (lib_id "power:GND")
  (at 115.57 101.6 0)
  (mirror y)
  (unit 1)
  (exclude_from_sim no)
  (in_bom yes)
  (on_board yes)
  (dnp no)
  (property "Reference" "#PWR02" (at 115.57 107.95 0) (effects (font (size 1.27 1.27)) (hide yes)))
  (property "Value" "GND" (at 115.57 106.68 0) (effects (font (size 1.27 1.27))))
  (property "Footprint" "" (at 115.57 101.6 0) (effects (font (size 1.27 1.27)) (hide yes)))
  (property "Datasheet" "" (at 115.57 101.6 0) (effects (font (size 1.27 1.27)) (hide yes)))
  (property "Description" "Power symbol creates a global label with name \"GND\" , ground" (at 115.57 101.6 0) (effects (font (size 1.27 1.27)) (hide yes)))
  (pin "1"))
 (sheet_instances
  (path ""
   (page "1")))
 (embedded_fonts no))
